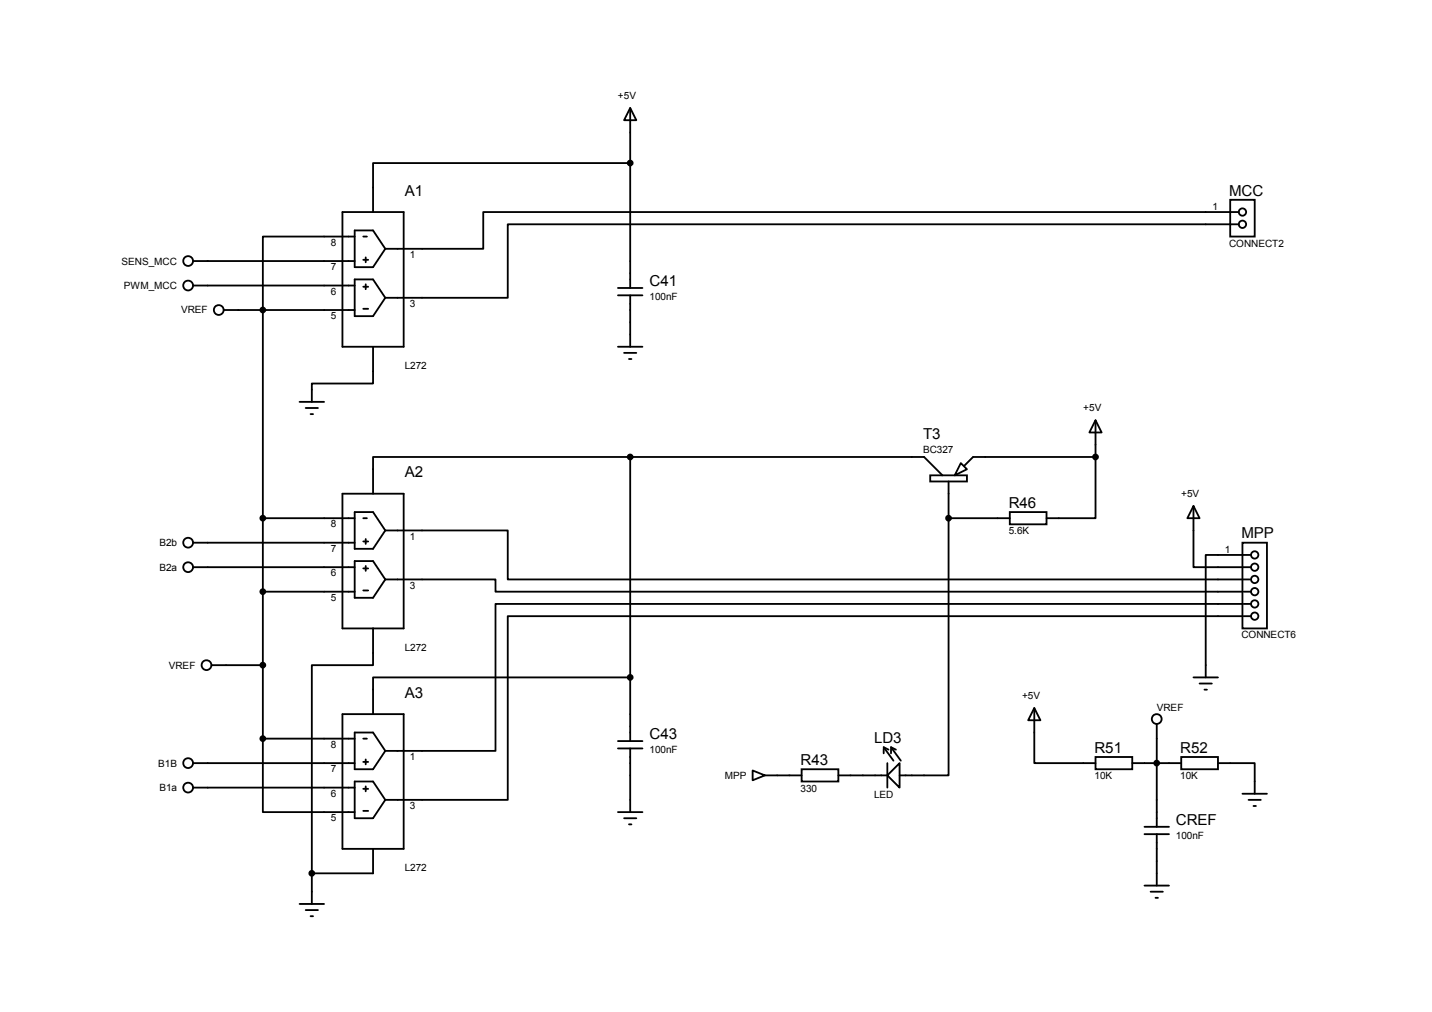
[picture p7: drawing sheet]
<svg xmlns="http://www.w3.org/2000/svg" width="297mm" height="210mm" viewBox="0 0 297 210" stroke-linecap="round" stroke-linejoin="round" font-family="sans-serif">
<g fill="none" stroke="#000" stroke-width=".38">
<path d="M130.7 22.4l1.3 2.5h-2.5zM130.7 33.8h-53.3v10.2M130.7 22.4v37.3M40 54.1h33.6M40 59.2h33.6M71 44h12.7v27.9h-12.7zM73.6 49.1h-19.1v104.1M73.6 47.8h3.8l2.5 3.8-2.5 3.8h-3.8zM73.6 58h3.8l2.5 3.8-2.5 3.8h-3.8zM75.3 49.1h.8M75.3 53.9h1.1M75.3 59.5h1.1"/>
<path d="M75.9 53.4v1M75.9 59v1M128.2 59.7h5.1M255.2 41.4h5.1v7.7h-5.1zM257 44h-156.8v7.6h-20.3M257 46.5h-151.7v15.3h-25.4M46.4 64.3h27.2M75.3 64.1h1.1M77.4 71.9v7.6h-12.7v3.9M128.2 71.9h5.1M128.2 61.3h5.1M129.5 73.2h2.5"/>
<path d="M130.5 74.5h.5M130.7 61.3v10.6M62.1 83.4h5.1M63.4 84.6h2.6M64.4 85.9h.5M130.7 94.8h-53.3v7.6M130.7 94.8v58.9M130.7 94.8h61l3.8 3.8M193 98.6h7.6v1.3h-7.6zM196.8 99.9v7.6M199.3 96.1l1.3 1.2-2.6 1.3zM227.2 87.2l1.3 2.5h-2.5z"/>
<path d="M227.2 94.8v12.7h-10.1M227.2 94.8h-25.4l-1.7 1.8M227.2 87.2v7.6M40 112.6h33.6M40 117.6h33.6M54.5 107.5h19.1M71 102.4h12.7v27.9h-12.7zM73.6 106.2h3.8l2.5 3.8-2.5 3.8h-3.8zM73.6 116.4h3.8l2.5 3.8-2.5 3.8h-3.8zM75.3 107.5h.8M75.3 112.3h1.1M75.3 117.9h1.1"/>
<path d="M75.9 111.8v1M75.9 117.4v1M79.9 110h25.4v10.2h153.9M196.8 107.5v53.3h-10.2M196.8 107.5h12.7M209.5 106.2h7.6v2.6h-7.6zM247.6 104.9l1.2 2.6h-2.5zM247.6 104.9v12.7h11.9M257.7 112.6h5.1v17.7h-5.1zM259.5 115.1h-9.4v25.4M43.9 138h10.6M54.5 122.7h19.1"/>
<path d="M75.3 122.5h1.1M77.4 130.3v7.7h-12.7v43.1M79.9 120.2h22.9v2.5h154.9M257.7 125.3h-154.9v30.4h-22.9M257.7 127.8h-152.4v38.1h-25.4M258 122.7h1.5M258 125.3h1.5M258 127.8h1.5M40 158.3h33.6M54.5 153.2v15.2h19.1M54.5 153.2h19.1M71 148.1h12.7v28h-12.7z"/>
<path d="M73.6 151.9h3.8l2.5 3.8-2.5 3.9h-3.8zM75.3 153.2h.8M75.3 158h1.1M75.9 157.5v1M128.2 153.7h5.1M128.2 155.2h5.1M130.7 140.5h-53.3v7.6M130.7 155.2v13.2M156.1 159.8l2.6 1-2.6 1zM166.3 159.6h7.6v2.5h-7.6zM183.3 155.2v1.1M184.1 158.3v5.1"/>
<path d="M184.3 155.5l-1-.5 2 2.8M184.8 155.2v1.1M185.8 155.5l-1-.5 2.1 2.8M186.6 158.3v5.1l-2.5-2.6zM214.5 146.9l1.3 2.5h-2.5zM214.5 146.9v11.4h12.7M227.2 157h7.7v2.6h-7.7zM234.9 158.3h10.1M239.9 150.2v21.3M245 157h7.6v2.6h-7.6zM247.6 140.5h5M248.8 141.8h2.6"/>
<path d="M249.8 143h.6M252.6 158.3h7.7v6.3M40 163.4h33.6M73.6 162.1h3.8l2.5 3.8-2.5 3.8h-3.8zM75.3 163.6h1.1M75.3 168.2h1.1M75.9 163.1v1M77.4 176.1v5h-12.7M128.2 168.4h5.1M129.5 169.7h2.5M130.5 171h.5M158.7 160.8h7.6"/>
<path d="M173.9 160.8h10.2M237.4 173h5.1M237.4 171.5h5.1M239.9 173v10.7M257.7 164.6h5.1M259 165.9h2.5M260 167.2h.5M62.1 187.5h5.1M63.4 188.8h2.6M64.4 190h.5M64.7 181.1v6.4M237.4 183.7h5.1"/>
<path d="M238.7 185h2.5M239.7 186.2h.5"/>
<circle cx="130.7" cy="33.8" r=".51"/>
<circle cx="39" cy="59.2" r="1.02"/>
<circle cx="39" cy="54.1" r="1.02"/>
<circle cx="257.7" cy="46.5" r=".76"/>
<circle cx="257.7" cy="44" r=".76"/>
<circle cx="45.4" cy="64.3" r="1.02"/>
<circle cx="54.5" cy="64.3" r=".51"/>
<circle cx="130.7" cy="94.8" r=".51"/>
<circle cx="227.2" cy="94.8" r=".51"/>
<circle cx="39" cy="112.6" r="1.02"/>
<circle cx="39" cy="117.6" r="1.02"/>
<circle cx="54.5" cy="107.5" r=".51"/>
<circle cx="196.8" cy="107.5" r=".51"/>
<circle cx="260.3" cy="117.6" r=".76"/>
<circle cx="260.3" cy="115.1" r=".76"/>
<circle cx="42.8" cy="138" r="1.02"/>
<circle cx="54.5" cy="122.7" r=".51"/>
<circle cx="54.5" cy="138" r=".51"/>
<circle cx="260.3" cy="127.8" r=".76"/>
<circle cx="260.3" cy="125.3" r=".76"/>
<circle cx="260.3" cy="122.7" r=".76"/>
<circle cx="260.3" cy="120.2" r=".76"/>
<circle cx="39" cy="158.3" r="1.02"/>
<circle cx="54.5" cy="153.2" r=".51"/>
<circle cx="130.7" cy="140.5" r=".51"/>
<circle cx="239.9" cy="149.1" r="1.02"/>
<circle cx="239.9" cy="158.3" r=".51"/>
<circle cx="39" cy="163.4" r="1.02"/>
<circle cx="64.7" cy="181.1" r=".51"/>
</g>
<g fill="#000">
<circle cx="130.7" cy="33.8" r=".51"/>
<circle cx="54.5" cy="64.3" r=".51"/>
<circle cx="130.7" cy="94.8" r=".51"/>
<circle cx="227.2" cy="94.8" r=".51"/>
<circle cx="54.5" cy="107.5" r=".51"/>
<circle cx="196.8" cy="107.5" r=".51"/>
<circle cx="54.5" cy="122.7" r=".51"/>
<circle cx="54.5" cy="138" r=".51"/>
<circle cx="54.5" cy="153.2" r=".51"/>
<circle cx="130.7" cy="140.5" r=".51"/>
<circle cx="239.9" cy="158.3" r=".51"/>
<circle cx="64.7" cy="181.1" r=".51"/>
</g>
<g font-size="3.1">
<text x="83.9" y="40.6">A1</text>
<text x="255" y="40.6">MCC</text>
<text x="134.7" y="59.4">C41</text>
<text x="191.5" y="91.1">T3</text>
<text x="83.9" y="99">A2</text>
<text x="209.3" y="105.3">R46</text>
<text x="257.5" y="111.7">MPP</text>
<text x="83.9" y="144.7">A3</text>
<text x="134.7" y="153.3">C43</text>
<text x="181.3" y="154.1">LD3</text>
<text x="166.1" y="158.7">R43</text>
<text x="227" y="156.1">R51</text>
<text x="244.8" y="156.1">R52</text>
<text x="243.9" y="171.1">CREF</text>
</g>
<g font-size="2.1">
<text x="128.2" y="20.6">+5V</text>
<text x="251.5" y="43.6">1</text>
<text x="68.6" y="51">8</text>
<text x="85" y="53.5">1</text>
<text x="255" y="51.2">CONNECT2</text>
<text x="25.2" y="54.9">SENS_MCC</text>
<text x="25.7" y="59.9">PWM_MCC</text>
<text x="68.6" y="56">7</text>
<text x="37.5" y="65">VREF</text>
<text x="68.6" y="61.1">6</text>
<text x="85" y="63.7">3</text>
<text x="134.7" y="62.2">100nF</text>
<text x="68.6" y="66.2">5</text>
<text x="83.9" y="76.6">L272</text>
<text x="224.7" y="85.3">+5V</text>
<text x="191.5" y="94">BC327</text>
<text x="245" y="103.1">+5V</text>
<text x="33.1" y="113.3">B2b</text>
<text x="68.6" y="109.4">8</text>
<text x="85" y="111.9">1</text>
<text x="209.3" y="110.8">5.6K</text>
<text x="33.1" y="118.4">B2a</text>
<text x="68.6" y="114.5">7</text>
<text x="68.6" y="119.5">6</text>
<text x="254" y="114.7">1</text>
<text x="68.6" y="124.6">5</text>
<text x="85" y="122.1">3</text>
<text x="83.9" y="135">L272</text>
<text x="257.5" y="132.4">CONNECT6</text>
<text x="35" y="138.7">VREF</text>
<text x="212" y="145">+5V</text>
<text x="239.9" y="147.6">VREF</text>
<text x="68.6" y="155.1">8</text>
<text x="32.8" y="159">B1B</text>
<text x="68.6" y="160.2">7</text>
<text x="85" y="157.6">1</text>
<text x="134.7" y="156.2">100nF</text>
<text x="150.3" y="161.5">MPP</text>
<text x="227" y="161.6">10K</text>
<text x="244.8" y="161.6">10K</text>
<text x="33.1" y="164.1">B1a</text>
<text x="68.6" y="165.3">6</text>
<text x="85" y="167.8">3</text>
<text x="166.1" y="164.2">330</text>
<text x="181.3" y="165.4">LED</text>
<text x="68.6" y="170.3">5</text>
<text x="243.9" y="173.9">100nF</text>
<text x="83.9" y="180.7">L272</text>
</g>
</svg>
